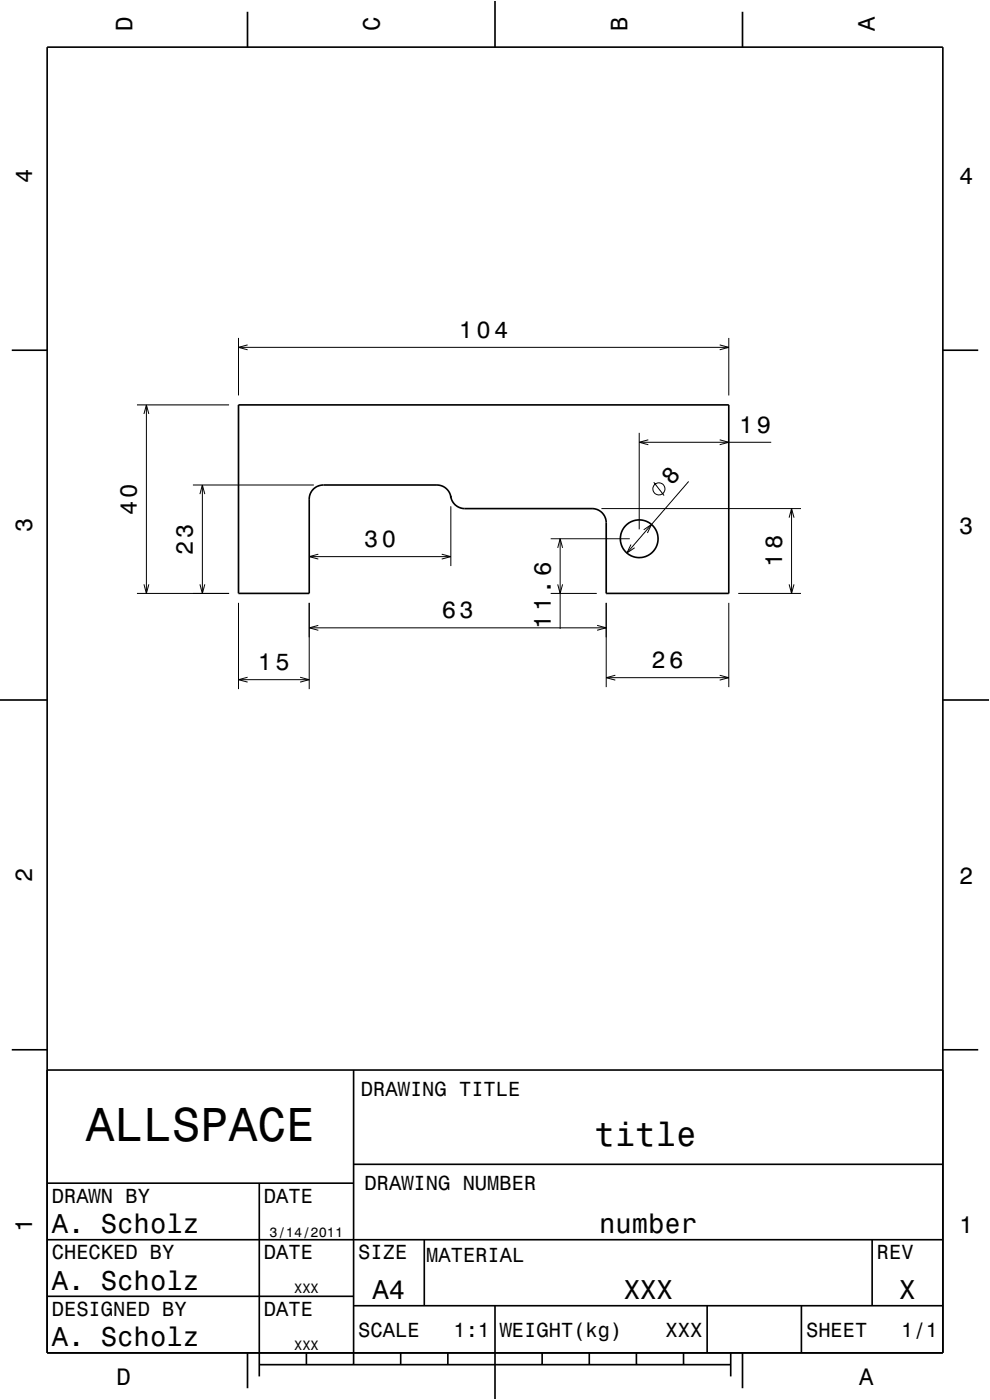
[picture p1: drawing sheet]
<svg xmlns="http://www.w3.org/2000/svg" width="210mm" height="297mm" viewBox="0 0 210 297" stroke-linecap="round" stroke-linejoin="round" font-family="sans-serif">
<g fill="none" stroke="#000" stroke-width=".21">
<path d="M50.6 71.7v12.2M50.6 73.7h104M52.5 73.2l-1.9 .5 1.9 .5M152.7 73.2l1.9 .5-1.9 .5M154.6 71.7v12.2M29.1 85.9h19.5M30.5 87.8l.6-1.9 .5 1.9M31.1 85.9v40M135.6 91.8v20.5M135.6 93.8h28M137.5 93.3l-1.9 .5 1.9 .5M152.7 93.3l1.9 .5-1.9 .5"/>
<path d="M40.9 102.9h25.7M42.4 104.8l.5-1.9 .5 1.9M42.9 102.9v23M65.6 118.1h30M67.5 117.6l-1.9 .5 1.9 .5M93.7 117.6l1.9 .5-1.9 .5M95.6 107.4v12.7M116.8 114.3h16.8M118.3 116.2l.5-1.9 .5 1.9M118.8 114.3v19.1M127.6 107.9h42.3M133.8 115.5l-.8 1.8 1.6-1.1"/>
<path d="M136.5 112.4l1.7-1.1-.9 1.8M138.7 102.3l2.2 2.8M146.1 102.1l-13.1 15.2M167.4 109.8l.5-1.9 .5 1.9M167.9 107.9v18M29.1 125.9h19.5M30.5 124l.6 1.9 .5-1.9M42.4 124l.5 1.9 .5-1.9M50.6 127.9v18.3M65.6 127.9v18.3M65.6 133.2h63M67.5 132.7l-1.9 .5 1.9 .5"/>
<path d="M116.8 125.9h9.8M118.3 124l.5 1.9 .5-1.9M126.7 132.7l1.9 .5-1.9 .5M128.6 127.9v17.9M154.6 127.9v17.9M156.6 125.9h13.3M167.4 124l.5 1.9 .5-1.9M50.6 144.2h15M52.5 143.7l-1.9 .5 1.9 .5M63.7 143.7l1.9 .5-1.9 .5M128.6 143.8h26M130.5 143.2l-1.9 .6 1.9 .5"/>
<path d="M152.7 143.2l1.9 .6-1.9 .5"/>
<circle cx="139.8" cy="103.7" r="1.28"/>
</g>
<g fill="none" stroke="#000" stroke-width=".35">
<path d="M10 10h190v277h-190zM52.5 2.5v7.5M105 0v10M157.5 2.5v7.5M2.5 74.3h7.5M200 74.3h7.5M50.6 85.9h104v40h-26v-15a3 3 0 0 0-3-3h-27a3.1 3.1 0 0 1-3.1-3 3 3 0 0 0-2.8-2h-24.1a3 3 0 0 0-3 3v20h-15zM0 148.5h10M200 148.5h10M2.5 222.7h7.5M10 227h190M75 227v62.5"/>
<path d="M200 222.7h7.5M10 251h65M55 251v41M75 247h125M10 275h65M10 263h190M75 277h125M90 263v14M105 277v20M150 277v10M170 277v10M185 263v14"/>
<path d="M52.5 287v7.5M55 289.5h100M65 287v2.5M85 287v2.5M95 287v2.5M115 287v2.5M125 287v2.5M135 287v2.5M145 287v2.5M155 287v5M157.5 287v7.5"/>
<circle cx="135.6" cy="114.3" r="4"/>
</g>
<path d="M95.4 105.2h.4v.4h-.4z" fill-rule="evenodd" fill="#000"/>
<path d="M0 0h210v297h-210" fill="none" stroke="#fff" stroke-width=".21"/>
<text font-size="10.1" x="18.2" y="242">ALLSPACE</text>
<text font-size="7.2" x="126.1" y="243">title</text>
<g font-size="5.8">
<text x="11" y="261.6">A. Scholz</text>
<text x="127.1" y="261.6">number</text>
<text x="11" y="273.6">A. Scholz</text>
<text x="79" y="275.6">A4</text>
<text x="132.3" y="275.6">XXX</text>
<text x="190.8" y="275.6">X</text>
<text x="11" y="285.6">A. Scholz</text>
</g>
<g font-size="5">
<text x="28.1" y="6.5" transform="rotate(-90 28.1 6.5)">D</text>
<text x="80.6" y="6.5" transform="rotate(-90 80.6 6.5)">C</text>
<text x="133.1" y="6.5" transform="rotate(-90 133.1 6.5)">B</text>
<text x="185.6" y="6.5" transform="rotate(-90 185.6 6.5)">A</text>
<text x="6.8" y="38.7" transform="rotate(-90 6.8 38.7)">4</text>
<text x="203.5" y="39">4</text>
<text x="97.3" y="71.7">104</text>
<text x="156.8" y="91.8">19</text>
<text x="142.6" y="103.1" transform="rotate(-49 142.6 103.1)">8</text>
<text x="6.8" y="112.9" transform="rotate(-90 6.8 112.9)">3</text>
<text x="29.1" y="109.3" transform="rotate(-90 29.1 109.3)">40</text>
<text x="203.5" y="113.2">3</text>
<text x="40.9" y="117.8" transform="rotate(-90 40.9 117.8)">23</text>
<text x="77.2" y="116.1">30</text>
<text x="165.9" y="120.3" transform="rotate(-90 165.9 120.3)">18</text>
<text x="93.7" y="131.2">63</text>
<text x="116.8" y="133.4" transform="rotate(-90 116.8 133.4)">11.6</text>
<text x="54.7" y="142.2">15</text>
<text x="138.2" y="141.8">26</text>
<text x="6.8" y="187.1" transform="rotate(-90 6.8 187.1)">2</text>
<text x="203.5" y="187.4">2</text>
<text x="6.8" y="261.3" transform="rotate(-90 6.8 261.3)">1</text>
<text x="203.5" y="261.6">1</text>
<text x="24.7" y="293.8">D</text>
<text x="182.2" y="293.8">A</text>
</g>
<g font-size="4.3">
<text x="76.6" y="232.4">DRAWING TITLE</text>
<text x="11" y="255.2">DRAWN BY</text>
<text x="56" y="255.2">DATE</text>
<text x="77.3" y="252.4">DRAWING NUMBER</text>
<text x="11" y="267.2">CHECKED BY</text>
<text x="56" y="267.2">DATE</text>
<text x="76" y="267.2">SIZE</text>
<text x="90.4" y="267.7">MATERIAL</text>
<text x="186" y="267.2">REV</text>
<text x="11" y="279.2">DESIGNED BY</text>
<text x="56" y="279.2">DATE</text>
<text x="76" y="283.6">SCALE</text>
<text x="96.2" y="283.6">1:1</text>
<text x="106" y="283.6">WEIGHT(kg)</text>
<text x="141.2" y="283.6">XXX</text>
<text x="171" y="283.6">SHEET</text>
<text x="191.2" y="283.6">1/1</text>
</g>
<g font-size="2.9">
<text x="57.2" y="262.3">3/14/2011</text>
<text x="62.4" y="274.3">XXX</text>
<text x="62.4" y="286.3">XXX</text>
</g>
</svg>
